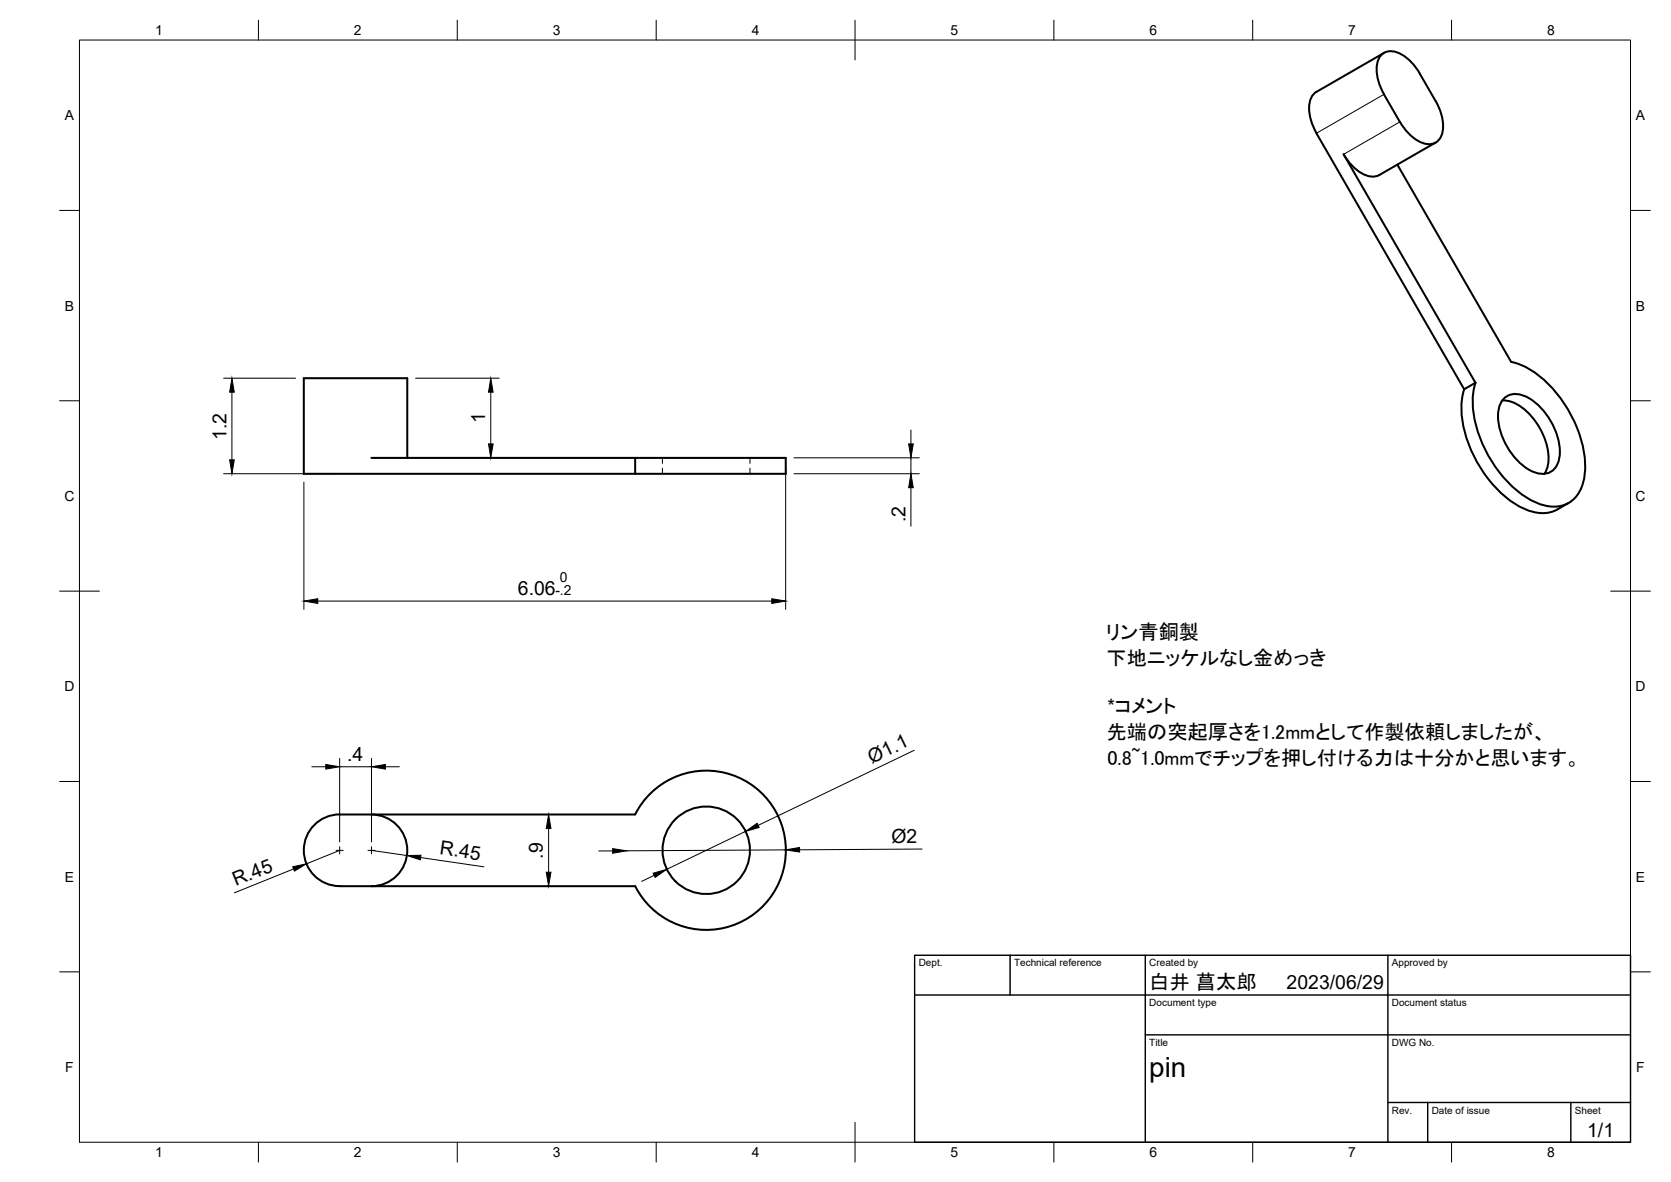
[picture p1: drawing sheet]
<svg xmlns="http://www.w3.org/2000/svg" width="420mm" height="297mm" viewBox="0 0 420 297" stroke-linecap="round" stroke-linejoin="round" font-family="sans-serif">
<!-- layer: Visible -->
<g fill="none" stroke="#000" stroke-width=".51">
<path d="M348 13.3l-17 9.8a5.7 5.7 0 0 0-1.6 6.4l.8 2.4 .8 1.6M331 33.5l37.2 64.3M337.8 38.8l33.2 57.4M337.8 38.8a10.7 10.7 0 0 0 6.7 5.5h1.6l.7-.3M352 30.6a10.7 10.7 0 0 0 6.7 5.6 3.6 3.6 0 0 0 4.1-4 12.6 12.6 0 0 0-1.8-6.8l-4-6.9a10.6 10.6 0 0 0-6.7-5.6 3.6 3.6 0 0 0-4.1 4 12.6 12.6 0 0 0 1.8 6.8l4 6.9M361 35.8l-14.2 8.2M351.3 41.4l28.7 49.6a21.8 21.8 0 0 1 12.4 9.1 29.7 29.7 0 0 1 6.2 18.3 9.2 9.2 0 0 1-5.1 8.4 10.8 10.8 0 0 1-9.3-1.5 31.4 31.4 0 0 1-13.9-24.1 14.9 14.9 0 0 1 .7-5M368.2 97.8a21.9 21.9 0 0 0 1.7 15.3 29.6 29.6 0 0 0 12.7 14.5 9.5 9.5 0 0 0 9 .4M371 96.2l-2.8 1.6M93.4 115.1h66.3M102.4 115.1v-20.1h-26v24.1h121.2v-4h-37.9v4M377.7 100.7a9.4 9.4 0 0 1 7.1 3.6 16.4 16.4 0 0 1 4.5 12.3l-.5 1.7-.5 .8"/>
<path d="M378.3 100a4.9 4.9 0 0 1 6.1 .1 16.8 16.8 0 0 1 7.7 14.6 4.4 4.4 0 0 1-6.6 3.9 16.5 16.5 0 0 1-8.8-15.2 5.4 5.4 0 0 1 1.6-3.4zM394.4 126.4l-2.8 1.6M85.4 204.7h74.3a20 20 0 0 1 30.4-6.6 20 20 0 0 1 0 31.1 20 20 0 0 1-30.4-6.5M85.4 204.7a9 9 0 0 0-9 9 9 9 0 0 0 9 9M93.4 204.7a9 9 0 0 1 9 9 9 9 0 0 1-9 9M85.4 222.7h74.3"/>
<circle cx="177.6" cy="213.7" r="11"/>
</g>
<!-- layer: Visible Narrow -->
<path d="M348 23.7l-17 9.8M352 30.6l-14.2 8.2" fill="none" stroke="#000" stroke-width=".25"/>
<!-- layer: Hidden -->
<path d="M166.6 115.1v1.4M166.6 117.7v1.4M188.6 115.1v1.4M188.6 117.7v1.4" fill="none" stroke="#000" stroke-width=".25"/>
<!-- layer: BORDER -->
<g fill="none" stroke="#000" stroke-width=".25">
<path d="M20 10.1h390v276.9h-390zM65 5.1v5M115 5.1v5M165 5.1v5M215 5.1v10M265 5.1v5M315 5.1v5M365 5.1v5M15 52.9h5M410 52.9h5M15 100.7h5M410 100.7h5"/>
<path d="M15 148.6h10M405 148.6h10M15 196.4h5M410 196.4h5M15 244.2h5M410 244.2h5M65 287v5M115 287v5M165 287v5M215 282.1v9.9M265 287v5M315 287v5"/>
<path d="M365 287v5"/>
</g>
<!-- layer: TITLEBLOCK -->
<path d="M230 240.1h180v46.9h-180zM230 250h180M254 240.1v9.9M288 240.1v46.9M349 240.1v46.9M288 260.1h122M349 277.1h61M359 277.1v9.9M395 277.1v9.9" fill="none" stroke="#000" stroke-width=".36"/>
<!-- layer: FD_Dimensions -->
<g fill="none" stroke="#000" stroke-width=".25">
<path d="M56.2 95h18.1M58.3 98.6v17M104.5 95h21M123.4 98.6v13M56.2 119h27.1M104.5 115h21M197.5 117.2v35.9M199.6 119h31.6M199.6 115h31.6M229 108.1v3.5M229 115v4M76.4 121.1v32"/>
<path d="M229 122.6v9.6M79.9 151.1h114.2M78.4 192.7h3.5M85.4 190.6v21M85.4 192.7h8M93.4 190.6v21M96.9 192.7h3.5M229.9 188.5l-39.3 18.9M73.8 218.4l-14.9 6M85.4 213.7l-8.3 3.4M93.4 213.7l8.9 1.3M105.8 215.5l15.9 2.3"/>
<path d="M137.9 208.2v11M154.1 213.8l-3.5 .1M164.5 220l-3.2 1.5M187.5 208.9l-19.9 9.6M197.5 213.6l-39.9 .2M231.8 213.4l-30.7 .2"/>
</g>
<g fill="#000" stroke="#000" stroke-width=".25">
<path d="M58.3 95l.6 3.6h-1.2zM123.4 95l.6 3.6h-1.2zM57.7 115.6h1.2l-.6 3.4zM122.8 111.6h1.2l-.6 3.4zM228.5 111.6h1.1l-.6 3.4zM229 119l.6 3.6h-1.1zM76.4 151.1l3.5-.6v1.1zM194.1 150.5l3.4 .6-3.4 .5zM81.9 192.1l3.5 .6-3.5 .6zM93.4 192.7l3.5-.6v1.2zM73.6 217.8l3.5-.7-3.1 1.8zM102.3 215l3.6-.1-.2 1.2z"/>
<path d="M137.4 219.2h1.1l-.6 3.5zM137.9 204.7l.6 3.5h-1.1zM154.1 213.3l3.5 .5-3.5 .6zM164.2 219.4l3.4-.9-2.9 2zM187.5 208.9l2.9-2 .5 1zM197.5 213.6l3.5-.6 .1 1.1z"/>
</g>
<!-- layer: Smart Centers -->
<path d="M84.5 213.7h1.8M85.4 212.8v1.8M92.5 213.7h1.8M93.4 212.8v1.8" fill="none" stroke="#000" stroke-width=".25"/>
<text font-size="7" x="289" y="270.6">pin</text>
<g font-size="5.1">
<text x="278.1" y="160.7">リン青銅製</text>
<text x="278.3" y="167.2">下地ニッケルなし金めっき</text>
<text x="278.3" y="185.7">先端の突起厚さを1.2mmとして作製依頼しましたが、</text>
<text x="278.5" y="192.4">0.8~1.0mmでチップを押し付ける力は十分かと思います。</text>
<text x="289" y="248.5">白井 菖太郎</text>
</g>
<g font-size="4.9">
<text x="122" y="106.2" transform="rotate(-90 122 106.2)">1</text>
<text x="56.9" y="110.6" transform="rotate(-90 56.9 110.6)">1.2</text>
<text x="227.6" y="131.3" transform="rotate(-90 227.6 131.3)">.2</text>
<text x="130.2" y="149.6">6.06</text>
<text x="278.5" y="179.1">*コメント</text>
<text x="87.3" y="191.3">.4</text>
<text x="219.2" y="192" transform="rotate(-26 219.2 192)">Ø1.1</text>
<text x="110.4" y="214.7" transform="rotate(8 110.4 214.7)">R.45</text>
<text x="136.5" y="215.8" transform="rotate(-90 136.5 215.8)">.9</text>
<text x="224.2" y="211.9">Ø2</text>
<text x="59.3" y="222.6" transform="rotate(-22 59.3 222.6)">R.45</text>
<text x="323.5" y="248.5">2023/06/29</text>
<text x="399.1" y="285.7">1/1</text>
</g>
<g font-size="3.5">
<text x="39" y="8.8">1</text>
<text x="89" y="8.8">2</text>
<text x="139" y="8.8">3</text>
<text x="189" y="8.8">4</text>
<text x="239" y="8.8">5</text>
<text x="289" y="8.8">6</text>
<text x="339" y="8.8">7</text>
<text x="389" y="8.8">8</text>
<text x="16.3" y="30.2">A</text>
<text x="411.3" y="30.2">A</text>
<text x="16.3" y="78">B</text>
<text x="411.3" y="78">B</text>
<text x="16.2" y="125.9">C</text>
<text x="411.2" y="125.9">C</text>
<text x="139.6" y="149.6">-.2</text>
<text x="140.7" y="146.2">0</text>
<text x="16.2" y="173.7">D</text>
<text x="411.2" y="173.7">D</text>
<text x="16.3" y="221.6">E</text>
<text x="411.3" y="221.6">E</text>
<text x="16.4" y="269.4">F</text>
<text x="411.4" y="269.4">F</text>
<text x="39" y="290.8">1</text>
<text x="89" y="290.8">2</text>
<text x="139" y="290.8">3</text>
<text x="189" y="290.8">4</text>
<text x="239" y="290.8">5</text>
<text x="289" y="290.8">6</text>
<text x="339" y="290.8">7</text>
<text x="389" y="290.8">8</text>
</g>
<g font-size="2.5">
<text x="231" y="242.9">Dept.</text>
<text x="255" y="242.9">Technical reference</text>
<text x="289" y="242.9">Created by</text>
<text x="350" y="242.9">Approved by</text>
<text x="289" y="252.8">Document type</text>
<text x="350" y="252.8">Document status</text>
<text x="289" y="262.9">Title</text>
<text x="350" y="262.9">DWG No.</text>
<text x="350" y="279.9">Rev.</text>
<text x="360" y="279.9">Date of issue</text>
<text x="396" y="279.9">Sheet</text>
</g>
</svg>
